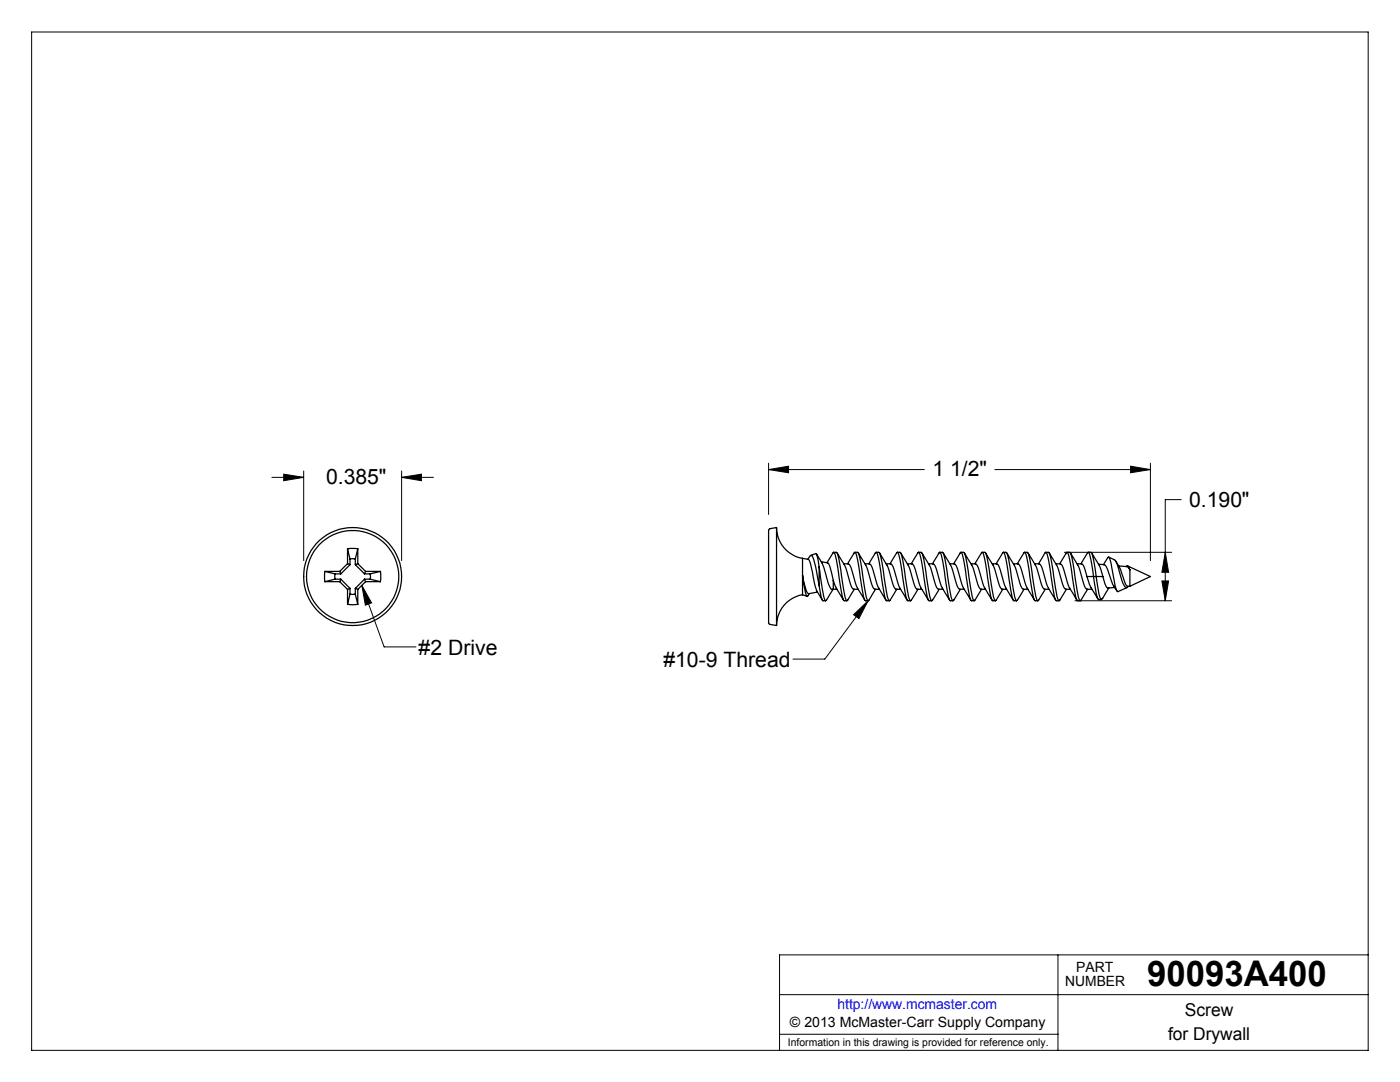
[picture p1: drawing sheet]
<svg xmlns="http://www.w3.org/2000/svg" width="279mm" height="216mm" viewBox="0 0 279 216" stroke-linecap="round" stroke-linejoin="round" font-family="sans-serif">
<g fill="none" stroke="#000" stroke-width=".2">
<path d="M6.3 6.4h266.7v203.2h-266.7zM54.3 95.3h6.3M56.6 94.6l4 .6-4 .7zM60.6 94v17.9M80.2 95.2l3.9-.6v1.3zM80.2 94v17.9M80.2 95.3h6.3M153.4 93.7l4-.7v1.3zM153.4 92.4v10.3M153.4 93.7h31.1M198.5 93.7h31.1M225.6 93l4 .7-4 .6z"/>
<path d="M229.6 92.4v19.5M235.7 99.7h-3.1v20.2M72.2 116.8l2 3.5-1.3 .5zM72.2 116.8l4.5 12.3h6.3M173.2 119.9l-8.6 11.6h-6.3M212.4 110.2h21.4M214.5 119.9h19.3M231.9 115.9h1.3l-.6 4zM232.6 110.2l.6 4h-1.3zM170.4 122.7l2.8-2.8-1.8 3.5zM155.6 198.5h117.4M211.1 190.5v19.1"/>
<path d="M273 190.5h-117.4v19.1M155.6 206.4h55.5"/>
</g>
<g fill="#000">
<path d="M56.6 94.6l4 .6-4 .7zM80.2 95.2l3.9-.6v1.3zM225.6 93l4 .7-4 .6zM153.4 93.7l4-.7v1.3zM232.6 110.2l.6 4h-1.3zM231.9 115.9h1.3l-.6 4z"/>
<path d="M72.2 116.8l2 3.5-1.3 .5zM170.4 122.7l2.8-2.8-1.8 3.5z"/>
</g>
<g fill="none" stroke="#000" stroke-width=".25">
<path d="M64.8 114v2.1M64.8 114h3M64.8 114l2.1 .5M64.8 116.1h3M66.9 114.5v1.1M66.9 114.5h1.1M66.9 115.6l-2.1 .5M66.9 115.6h1.1M67.8 114l.2 .5M67.8 116.1l1.6 1.5M68 115.6l-.2 .5M68 115.6l1.8 1.8"/>
<path d="M69.4 109.5h2M69.4 109.5v3M69.4 117.6v3M69.4 112.5l.4 .2M69.4 112.5l-1.6 1.5M69.4 109.5l.4 2M69.8 111.5h1.1M69.8 118.6h1.1M69.8 117.4l-.4 .2M69.8 111.5v1.2M69.8 117.4v1.2M69.8 118.6l-.4 2"/>
<path d="M69.8 112.7l-1.8 1.8M70.9 111.5v1.2M70.9 117.4v1.2M70.9 112.7l1.8 1.8M70.9 117.4l.5 .2M70.9 118.6l.5 2M71.4 112.5l-.5 .2M71.4 109.5l-.5 2M71.4 109.5v3M71.4 117.6v3M71.4 112.5l1.6 1.5M72.7 114.5h1.2"/>
<path d="M72.7 115.6h1.2M72.7 115.6l.3 .5M72.7 115.6l-1.8 1.8M73 114l-.3 .5M73 114h2.9M73 116.1h2.9M73 116.1l-1.6 1.5M73.9 114.5v1.1M73.9 115.6l2 .5M75.9 114v2.1M75.9 114l-2 .5M155 105.3a6.2 6.2 0 0 0 5.2 6.1"/>
<path d="M155 105.3l-1.4 .2-.2 .3v18.4l.2 .4 1.4 .2M155 105.3v19.5M160.2 118.7a6.2 6.2 0 0 0-5.2 6.1M160.2 114.8v3.9M160.2 114.8l.1 1.3a5.8 5.8 0 0 0 .8 2.9l.1-.1M160.2 114.8a9.9 9.9 0 0 0 1.1 3.6l1.8-.3M160.2 111.4v3.4M160.2 118.7l.9 .3M160.2 111.4l1.1 .2M161.2 111.6l.7-.8a1.28 1.28 0 0 1 .6 1.1l1 5M161.3 111.7a5.2 5.2 0 0 1 .9 2.6l.1 1.1a7.7 7.7 0 0 0 1 3l.8 1.3M161.5 118.4l-.2 .5"/>
<path d="M161.8 110.8l1.1-.3 .2 .3 .4 2.3M162.9 110.6l.8 1.1a23.3 23.3 0 0 1 1.8 5.2l.4 .6 .4 .1M163.5 113.1v3.8M163.5 113.1l.2 1.9a14.4 14.4 0 0 0 1.1 4.9M163.5 116.9l.6 2.9 .7 .1M163.9 112.1l1.3 .2a8.8 8.8 0 0 1 1.1 3.5M166.3 117.6l-1.5 2.3M166.3 115.8l.6 1.6 1.4 2.3M166.3 115.8v1.8M166.3 117.6h.7M166.4 110.2l-1.4 2.1M166.4 110.2l.6 .1a55.6 55.6 0 0 1 1.5 8.2l.3 1 .2 .4"/>
<path d="M166.4 110.2l.1 .1a55.6 55.6 0 0 1 1.5 8.2l.3 1.3 .7 .1M167.1 110.3l1.4 2.4M168.4 112.5h.9a4.2 4.2 0 0 1 1.1 2.5l.7 2.2 1.5 2.5M168.5 112.7l1.2 3.6a1.79 1.79 0 0 0 .7 1.3h.9M170.5 117.6l-1.5 2.3M170.6 110.2l-1.4 2.3M170.6 110.2l.7 .1a55.6 55.6 0 0 1 1.5 8.2l.2 1 .2 .4M170.6 110.2l.1 .1a55.6 55.6 0 0 1 1.5 8.2l.4 1.3 .6 .1M171.3 110.3l1.5 2.4M172.6 112.5h.9a4.2 4.2 0 0 1 1.1 2.5l.7 2.2 1.5 2.5M172.8 112.7l1.1 3.6a1.79 1.79 0 0 0 .7 1.3h.9M173.4 119.7l-.2 .2"/>
<path d="M174.7 117.6l-1.3 2.2M174.8 110.2l-1.4 2.3M174.8 110.2l.7 .1a55.6 55.6 0 0 1 1.5 8.2l.2 1 .3 .4M174.8 110.2l.2 .1a55.6 55.6 0 0 1 1.5 8.2l.3 1.3 .7 .1M175.5 110.3a16.1 16.1 0 0 1 2.8 6.5l.5 .8h.9M176.8 112.5h1a4.2 4.2 0 0 1 1 2.5l.7 2.2 1.5 2.5M179 117.6l-1.5 2.3M179.1 110.2l-1.5 2.3M179.1 110.2l.6 .1a55.6 55.6 0 0 1 1.5 8.2l.3 1 .2 .4M179.1 110.2l.1 .1a55.6 55.6 0 0 1 1.5 8.2l.3 1.3 .7 .1M179.8 110.3a16.1 16.1 0 0 1 2.7 6.5l.6 .8h.9M181.1 112.5h.9a4.2 4.2 0 0 1 1.1 2.5l.7 2.2 1.5 2.5"/>
<path d="M183.2 117.6l-1.5 2.3M183.3 110.2l-1.4 2.3M183.3 110.2l.7 .1a55.6 55.6 0 0 1 1.5 8.2l.2 1 .2 .4M183.3 110.2l.1 .1a55.6 55.6 0 0 1 1.5 8.2l.4 1.3 .6 .1M184 110.4a15.8 15.8 0 0 1 2.8 6.4l.5 .8h.9M185.3 112.5h.9a4.2 4.2 0 0 1 1.1 2.5l.7 2.2 1.5 2.5M187.4 117.6l-1.5 2.3M187.5 110.2l-1.4 2.3M187.5 110.2l.7 .1a55.6 55.6 0 0 1 1.5 8.2l.2 1 .3 .4M187.5 110.2l.2 .1a55.6 55.6 0 0 1 1.5 8.2l.3 1.3 .7 .1M188.2 110.3l1.5 2.4M189.5 112.5h1a4.2 4.2 0 0 1 1 2.5l.8 2.3 1.4 2.4"/>
<path d="M189.7 112.7l1.1 3.6a1.79 1.79 0 0 0 .7 1.3h.9M190.4 119.7l-.2 .2M191.7 117.6l-1.3 2.1M191.8 110.2l-1.5 2.3M191.8 110.2l.6 .1a55.6 55.6 0 0 1 1.5 8.2l.3 1 .2 .4M191.8 110.2l.1 .1a55.6 55.6 0 0 1 1.5 8.2l.3 1.3 .7 .1M192.5 110.3l.7 1.2a12.2 12.2 0 0 1 1.9 4.8 1.79 1.79 0 0 0 .7 1.3h.9M193.8 112.5h.9a4.2 4.2 0 0 1 1.1 2.5l.7 2.2 1.5 2.5M194.6 119.7l-.2 .2M195.9 117.6l-1.3 2.1M196 110.2l-1.4 2.3M196 110.2l.7 .1a55.6 55.6 0 0 1 1.5 8.2l.2 1 .2 .4"/>
<path d="M196 110.2l.1 .1a55.6 55.6 0 0 1 1.5 8.2l.4 1.3 .6 .1M196.7 110.3l1.5 2.4M198 112.5h.9a4.2 4.2 0 0 1 1.1 2.5l.7 2.2 1.5 2.5M198.2 112.7l1.1 3.6a1.79 1.79 0 0 0 .7 1.3h.9M198.8 119.7l-.2 .2M200.1 117.6l-1.3 2.1M200.2 110.2l-1.4 2.3M200.2 110.2l.7 .1a55.6 55.6 0 0 1 1.5 8.2l.2 1 .3 .4M200.2 110.2l.2 .1a55.6 55.6 0 0 1 1.5 8.2l.3 1.3 .7 .1M200.9 110.3l1.5 2.4M202.2 112.5h1a4.2 4.2 0 0 1 1 2.5l.7 2.2 1.5 2.5M202.4 112.7l1.1 3.6a1.79 1.79 0 0 0 .7 1.3h.9"/>
<path d="M204.4 117.6l-1.5 2.3M204.5 110.2l-1.5 2.3M204.5 110.2l.6 .1a55.6 55.6 0 0 1 1.5 8.2l.3 1 .2 .4M204.5 110.2l.1 .1a55.6 55.6 0 0 1 1.5 8.2l.3 1.3 .7 .1M205.2 110.3a16.1 16.1 0 0 1 2.7 6.5l.6 .8h.9M206.5 112.5h.9a4.2 4.2 0 0 1 1.1 2.5l.7 2.2 1.5 2.5M208.6 117.6l-1.5 2.3M208.7 110.2l-1.4 2.3M208.7 110.2l.7 .1a55.6 55.6 0 0 1 1.5 8.2l.2 1 .2 .4M208.7 110.2l.1 .1a55.6 55.6 0 0 1 1.5 8.2l.4 1.3 .6 .1M209.4 110.3l.7 1.3a12.4 12.4 0 0 1 1.9 4.7 1.79 1.79 0 0 0 .7 1.3h.9M210.7 112.5h.9a4.2 4.2 0 0 1 1.1 2.5 9.1 9.1 0 0 0 1.8 4l.4 .7"/>
<path d="M211.5 119.7l-.2 .2M212.8 117.6l-1.3 2.1M212.9 110.2l-1.4 2.3M212.9 110.2l.7 .1a55.6 55.6 0 0 1 1.5 8.2l.2 1 .3 .4M212.9 110.2l.2 .1a55.6 55.6 0 0 1 1.5 8.2l.3 1.3 .7 .1M213.6 110.3a16.1 16.1 0 0 1 2.8 6.5l.5 .8h1M214.9 112.5h1a4.2 4.2 0 0 1 1 2.5M216.9 115a12.7 12.7 0 0 0 2.2 4.5M216.9 115h3.2M217.1 117.6l-1.5 2.3M217.2 110.2l.1 .1a31.6 31.6 0 0 1 1.2 6.6l.5 2.4a.49 .49 0 0 0 .7 .4M217.2 110.2l-1.5 2.3"/>
<path d="M217.2 110.2l.6 .1a31.6 31.6 0 0 1 1.2 6.6l.3 1.5 .4 1.2M217.9 110.3l1.4 2.4M219.2 112.6l1.2 .1M219.3 112.7l.8 2.3M219.7 119.6h.1M219.9 119.6h-.2M220.1 115l.2 .8a1.76 1.76 0 0 0 .9 1.5M220.2 112.7l1-1.5a4.2 4.2 0 0 1 .8 2.5l.3 1.8a5 5 0 0 0 .8 2.6l1.9-.9M220.4 112.7a2.14 2.14 0 0 1 .9 1.7l.9 2.5M221.3 111.2l1.1 .5a9.9 9.9 0 0 1 1.4 3.8l.7 1.6 .3 .2 .4-.3M221.3 117.3l-1.2 2.1-.4 .2M222.2 116.9l.7 1"/>
<path d="M222.5 117.2l-1.4 .1M222.7 112l.7 1.2M223.3 112.9l1.6 .2 .6 .6M223.4 113.2l.8 2a2.43 2.43 0 0 0 .9 1.8h.4M224.7 113.1l.2-.2 .2 .1 .4 .7M225 112.9l4.6 2.1-4.1 2M225.5 113.7v3.3M69.4 120.6l1 .1 1-.1"/>
<circle cx="70.4" cy="115" r="9.2"/>
<circle cx="70.4" cy="115" r="9.8"/>
</g>
<text font-size="7.1" x="228.9" y="196.8">90093A400</text>
<g font-size="4.2">
<text x="186.1" y="95.1">1 1/2&quot;</text>
<text x="65.1" y="96.7">0.385&quot;</text>
<text x="237.3" y="101.1">0.190&quot;</text>
<text x="83.5" y="130.7">#2 Drive</text>
<text x="132.4" y="133.1">#10-9 Thread</text>
</g>
<g font-size="3.5">
<text x="236.5" y="202.8">Screw</text>
<text x="233.1" y="207.5">for Drywall</text>
</g>
<g font-size="2.8">
<text x="212.6" y="196.8">NUMBER</text>
<text x="214.8" y="194">PART</text>
<text x="157.7" y="205">© 2013 McMaster-Carr Supply Company</text>
</g>
<text font-size="2.8" fill="#00f" x="167.1" y="201.4">http://www.mcmaster.com</text>
<text font-size="2.1" x="157.3" y="208.6">Information in this drawing is provided for reference only.</text>
</svg>
